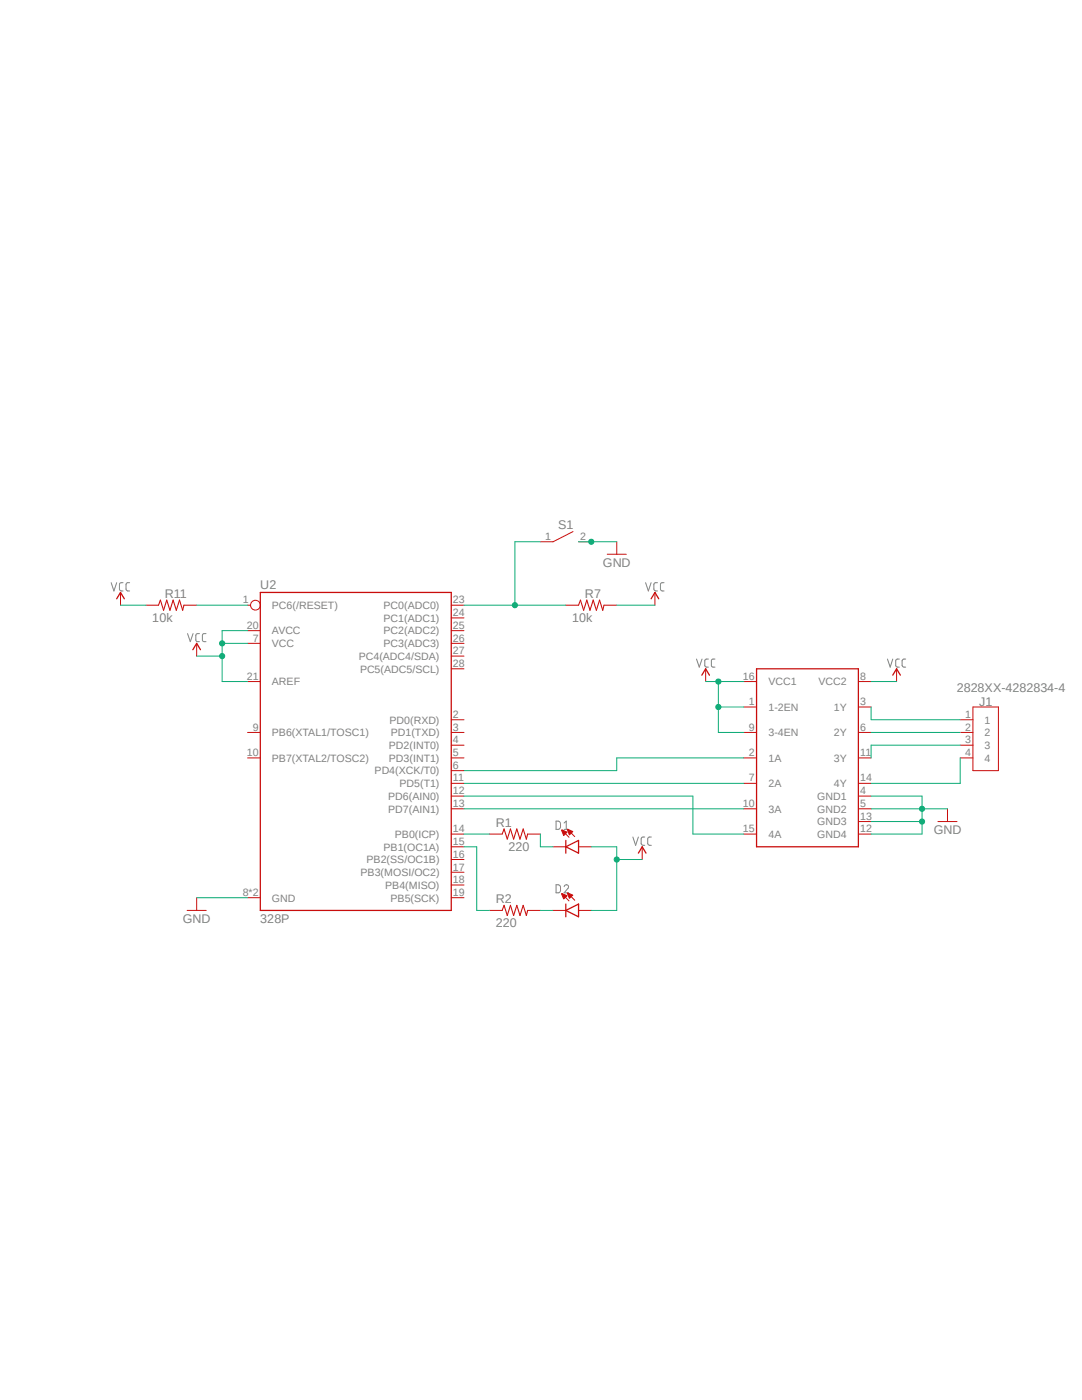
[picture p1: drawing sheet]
<svg xmlns="http://www.w3.org/2000/svg" width="216mm" height="279mm" viewBox="0 0 216 279" stroke-linecap="round" stroke-linejoin="round" font-family="sans-serif">
<path d="M21.5 103l191.9 87.4M213.4 103l-191.9 87.4" fill="none" stroke="#fff" stroke-width=".2"/>
<g fill="none" stroke="#808080" stroke-width=".2">
<path d="M22.2 116.3l.5 1.6 .6-1.6M24.6 116.3h-.6l-.2 .4 .1 1 .3 .2h.4M25.9 116.3h-.6l-.2 .4 .1 1 .3 .2h.4M128.8 116.3l.6 1.6 .5-1.6M131.2 116.3h-.6l-.1 .4v1l.4 .2h.3M132.5 116.3h-.5l-.2 .4v1l.3 .2h.4M37.4 126.4l.6 1.7 .5-1.7M39.8 126.4l-.6 .1-.1 .3v1.1l.7 .2M41.1 126.4l-.5 .1-.2 .3v1.1l.7 .2M139 131.5l.5 1.6 .6-1.6M141.4 131.5l-.6 .1-.2 .3 .1 1.1 .7 .1M142.7 131.5l-.6 .1-.2 .3 .1 1.1 .7 .1"/>
<path d="M177.1 131.5l.5 1.6 .5-1.6M179.5 131.5l-.6 .1-.2 .3 .1 1.1 .7 .1M180.7 131.5l-.5 .1-.2 .3 .1 1.1 .6 .1M111 163.9h.4l.4 .2v1l-.2 .3-.6 .1zM111 176.6h.4l.4 .2v1l-.2 .3-.6 .1zM112.6 177a.44 .44 0 0 1 .6-.4 .44 .44 0 0 1 .1 .7l-.7 .9h.9M112.6 165.5h.9M112.6 164.3l.4-.4v1.6M126.3 167l.5 1.7 .6-1.7M128.7 167l-.6 .1-.2 .3 .1 1.1 .3 .2h.4M130 167l-.6 .1-.2 .3 .1 1.1 .3 .2h.4"/>
</g>
<path d="M114.3 106.1l-3.9 2h-2.6M115.4 108.1h2.6M121.2 110.6h3.8M123.1 108.1v2.5M130.7 118.2v2.6M112.9 120.8h2.5M120.5 120.8h2.6M110.4 169h2.5M112.1 165.7l1.4 1.4M113.3 165.6l1.4 1.4M115.4 169h2.6" fill="none" stroke="#c90d0c" stroke-width=".2"/>
<path d="M115.4 120.8l.4-1 .7 2 .6-2 .6 2 .7-2 .6 2 .6-2 .7 2 .2-1" fill="none" stroke="#c90d0c" stroke-width=".21"/>
<path d="M129.9 119.5l.8-1.3 .7 1.3M112.9 169l2.5-1.3v2.6zM112.9 167.7v2.6" fill="none" stroke="#c90d0c" stroke-width=".25"/>
<path d="M113.2 165.5l1.1 .4-.7 .7z" fill-rule="evenodd" fill="#c90d0c"/>
<path d="M113.2 165.5l1.1 .4-.7 .7z" fill="none" stroke="#c90d0c" stroke-width=".2"/>
<path d="M112.1 165.6l1.1 .5-.7 .7z" fill-rule="evenodd" fill="#c90d0c"/>
<path d="M112.1 165.6l1.1 .5-.7 .7zM112.1 178.4l1.4 1.4M113.3 178.3l1.4 1.4M110.4 181.7h2.5M115.4 181.7h2.6" fill="none" stroke="#c90d0c" stroke-width=".2"/>
<path d="M112.9 181.7l2.5-1.3v2.6zM112.9 180.4v2.6" fill="none" stroke="#c90d0c" stroke-width=".25"/>
<path d="M113.2 178.2l1.1 .4-.7 .7z" fill-rule="evenodd" fill="#c90d0c"/>
<path d="M113.2 178.2l1.1 .4-.7 .7z" fill="none" stroke="#c90d0c" stroke-width=".2"/>
<path d="M112.1 178.3l1.1 .5-.7 .6z" fill-rule="evenodd" fill="#c90d0c"/>
<g fill="none" stroke="#c90d0c" stroke-width=".2">
<path d="M24 118.2v2.6M29.1 120.8h2.5M36.7 120.8h2.5M39.2 128.4v2.5M49.4 128.4h2.5M49.4 136h2.5M49.4 125.9h2.5M49.4 120.8h.6M90 128.4h2.6M90 125.9h2.6M90 133.5h2.6M90 130.9h2.6"/>
<path d="M90 123.3h2.6M90 120.8h2.6M140.8 133.5v2.5M148.4 136h2.6M171.3 136h2.5M178.9 133.5v2.5M49.4 151.3h2.5M49.4 146.2h2.5M90 151.3h2.6M90 146.2h2.6M90 158.9h2.6M90 156.3h2.6"/>
<path d="M90 153.8h2.6M90 148.7h2.6M90 143.6h2.6M148.4 151.3h2.6M148.4 146.2h2.6M148.4 156.3h2.6M148.4 141.1h2.6M171.3 151.3h2.5M171.3 146.2h2.5M171.3 158.9h2.5M171.3 156.3h2.5M171.3 141.1h2.5"/>
<path d="M191.6 151.3h2.5M191.6 146.2h2.5M191.6 148.7h2.5M191.6 143.6h2.5M194.1 141.1h5.1v12.7h-5.1zM39.2 179.2v2.5M49.4 179.2h2.5M90 166.5h2.6M90 179.2h2.6M90 176.6h2.6M90 174.1h2.6M90 171.5h2.6"/>
<path d="M90 169h2.6M90 161.4h2.6M97.7 166.5h2.5M105.3 166.5h2.5M112.1 178.3l1.1 .5-.7 .6zM128.1 169v2.5M148.4 166.5h2.6M148.4 161.4h2.6M171.3 166.5h2.5M171.3 161.4h2.5M171.3 164h2.5M187.2 164h3.8"/>
<path d="M189.1 161.4v2.6M37.3 181.7h3.8M97.7 181.7h2.5M105.3 181.7h2.5"/>
<circle cx="51" cy="120.8" r=".98"/>
</g>
<path d="M31.6 120.8l.4-1 .6 2 .7-2 .6 2 .6-2 .7 2 .6-2 .6 2 .3-1M100.2 166.5l.4-1.1 .6 2.1 .7-2.1 .6 2.1 .6-2.1 .7 2.1 .6-2.1 .6 2.1 .3-1M100.2 181.7l.4-1 .6 2 .7-2 .6 2 .6-2 .7 2 .6-2 .6 2 .3-1" fill="none" stroke="#c90d0c" stroke-width=".21"/>
<path d="M23.3 119.5l.7-1.3 .8 1.3M51.9 118.2h38.1v63.5h-38.1zM38.5 129.7l.7-1.3 .8 1.3M140 134.7l.8-1.2 .8 1.2M151 133.5h20.3v35.5h-20.3zM178.1 134.7l.8-1.2 .8 1.2M127.4 170.3l.7-1.3 .8 1.3" fill="none" stroke="#c90d0c" stroke-width=".25"/>
<path d="M24 120.8h5.1M44.3 128.4h5.1M49.4 125.9h-5.1v5h-5.1M123.1 120.8h7.6" fill="none" stroke="#0dab76" stroke-width=".2"/>
<circle cx="44.3" cy="128.4" r=".51" fill="#0dab76"/>
<g fill="none" stroke="#0dab76" stroke-width=".2">
<path d="M44.3 130.9v5.1h5.1"/>
<circle cx="44.3" cy="128.4" r=".51"/>
</g>
<circle cx="44.3" cy="130.9" r=".51" fill="#0dab76"/>
<g fill="none" stroke="#0dab76" stroke-width=".2">
<path d="M118 169h5.1v12.7h-5.1M123.1 171.5h5"/>
<circle cx="44.3" cy="130.9" r=".51"/>
</g>
<circle cx="123.1" cy="171.5" r=".51" fill="#0dab76"/>
<g fill="none" stroke="#0dab76" stroke-width=".2">
<path d="M140.8 136h7.6M143.3 136v5.1h5.1"/>
<circle cx="123.1" cy="171.5" r=".51"/>
</g>
<circle cx="143.3" cy="136" r=".51" fill="#0dab76"/>
<g fill="none" stroke="#0dab76" stroke-width=".2">
<path d="M143.3 141.1v5.1h5.1"/>
<circle cx="143.3" cy="136" r=".51"/>
</g>
<circle cx="143.3" cy="141.1" r=".51" fill="#0dab76"/>
<g fill="none" stroke="#0dab76" stroke-width=".2">
<path d="M107.8 108.1h-5.1v12.7M92.6 120.8h20.3M173.8 136h5.1"/>
<circle cx="143.3" cy="141.1" r=".51"/>
</g>
<circle cx="102.7" cy="120.8" r=".51" fill="#0dab76"/>
<g fill="none" stroke="#0dab76" stroke-width=".2">
<path d="M115.4 108.1h7.7"/>
<circle cx="102.7" cy="120.8" r=".51"/>
</g>
<circle cx="118" cy="108.1" r=".51" fill="#0dab76"/>
<g fill="none" stroke="#0dab76" stroke-width=".2">
<path d="M173.8 158.9h10.2v7.6h-10.2M39.2 179.2h10.2M173.8 161.4h15.3M173.8 164h10.2"/>
<circle cx="118" cy="108.1" r=".51"/>
</g>
<circle cx="184" cy="161.4" r=".51" fill="#0dab76"/>
<circle cx="184" cy="161.4" r=".51" fill="none" stroke="#0dab76" stroke-width=".2"/>
<circle cx="184" cy="164" r=".51" fill="#0dab76"/>
<g fill="none" stroke="#0dab76" stroke-width=".2">
<path d="M39.2 120.8h10.2M92.6 158.9h45.7v7.6h10.1M92.6 156.3h55.8M148.4 151.3h-25.3v2.5h-30.5M173.8 146.2h17.8M173.8 141.1v2.5h17.8M191.6 148.7h-17.8v2.6M191.6 151.3v5h-17.8M92.6 166.5h5.1M92.6 169h2.5v12.7h2.6M92.6 161.4h55.8M107.8 166.5v2.5h2.6"/>
<path d="M107.8 181.7h2.6"/>
<circle cx="184" cy="164" r=".51"/>
</g>
<g font-size="2.5" fill="#808080">
<text x="111.4" y="105.6">S1</text>
<text x="120.3" y="113.2">GND</text>
<text x="32.9" y="119.3">R11</text>
<text x="51.9" y="117.5">U2</text>
<text x="116.7" y="119.3">R7</text>
<text x="30.4" y="124.1">10k</text>
<text x="114.2" y="124.1">10k</text>
<text x="190.9" y="138.1">2828XX-4282834-4</text>
<text x="195.4" y="140.8">J1</text>
<text x="98.9" y="165">R1</text>
<text x="186.3" y="166.5">GND</text>
<text x="101.5" y="169.8">220</text>
<text x="36.5" y="184.2">GND</text>
<text x="51.9" y="184.2">328P</text>
<text x="98.9" y="185">220</text>
<text x="98.9" y="180.2">R2</text>
</g>
<g font-size="2.1" fill="#808080">
<text x="108.8" y="107.7">1</text>
<text x="115.8" y="107.7">2</text>
<text x="48.4" y="120.4">1</text>
<text x="49.2" y="125.5">20</text>
<text x="54.3" y="121.5">PC6(/RESET)</text>
<text x="76.5" y="124.1">PC1(ADC1)</text>
<text x="76.5" y="121.5">PC0(ADC0)</text>
<text x="90.4" y="125.5">25</text>
<text x="90.4" y="123">24</text>
<text x="90.4" y="120.4">23</text>
<text x="50.4" y="128.1">7</text>
<text x="54.3" y="129.2">VCC</text>
<text x="54.3" y="126.6">AVCC</text>
<text x="71.6" y="131.7">PC4(ADC4/SDA)</text>
<text x="76.5" y="129.2">PC3(ADC3)</text>
<text x="76.5" y="126.6">PC2(ADC2)</text>
<text x="90.4" y="130.6">27</text>
<text x="90.4" y="128.1">26</text>
<text x="49.2" y="135.7">21</text>
<text x="54.3" y="136.8">AREF</text>
<text x="71.8" y="134.2">PC5(ADC5/SCL)</text>
<text x="90.4" y="133.1">28</text>
<text x="148.3" y="135.7">16</text>
<text x="153.3" y="136.8">VCC1</text>
<text x="163.3" y="136.8">VCC2</text>
<text x="171.7" y="135.7">8</text>
<text x="90.4" y="143.3">2</text>
<text x="149.4" y="140.8">1</text>
<text x="153.3" y="141.9">1-2EN</text>
<text x="166.4" y="141.9">1Y</text>
<text x="171.7" y="140.8">3</text>
<text x="192.6" y="143.3">1</text>
<text x="50.4" y="145.8">9</text>
<text x="54.3" y="146.9">PB6(XTAL1/TOSC1)</text>
<text x="77.6" y="149.5">PD2(INT0)</text>
<text x="77.7" y="144.4">PD0(RXD)</text>
<text x="78" y="146.9">PD1(TXD)</text>
<text x="90.4" y="148.3">4</text>
<text x="90.4" y="145.8">3</text>
<text x="149.4" y="145.8">9</text>
<text x="153.3" y="146.9">3-4EN</text>
<text x="166.4" y="146.9">2Y</text>
<text x="171.7" y="145.8">6</text>
<text x="192.6" y="145.8">2</text>
<text x="192.6" y="148.3">3</text>
<text x="196.5" y="144.4">1</text>
<text x="196.5" y="146.9">2</text>
<text x="196.5" y="149.5">3</text>
<text x="49.2" y="150.9">10</text>
<text x="54.3" y="152">PB7(XTAL2/TOSC2)</text>
<text x="74.8" y="154.6">PD4(XCK/T0)</text>
<text x="77.6" y="152">PD3(INT1)</text>
<text x="90.4" y="156">11</text>
<text x="90.4" y="153.4">6</text>
<text x="90.4" y="150.9">5</text>
<text x="149.4" y="150.9">2</text>
<text x="149.4" y="156">7</text>
<text x="153.3" y="152">1A</text>
<text x="166.4" y="152">3Y</text>
<text x="171.7" y="156">14</text>
<text x="171.7" y="150.9">11</text>
<text x="192.6" y="150.9">4</text>
<text x="196.5" y="152">4</text>
<text x="77.5" y="159.6">PD6(AIN0)</text>
<text x="79.7" y="157.1">PD5(T1)</text>
<text x="90.4" y="161">13</text>
<text x="90.4" y="158.5">12</text>
<text x="148.3" y="161">10</text>
<text x="153.3" y="157.1">2A</text>
<text x="163.1" y="159.6">GND1</text>
<text x="166.4" y="157.1">4Y</text>
<text x="171.7" y="158.5">4</text>
<text x="171.7" y="161">5</text>
<text x="77.5" y="162.2">PD7(AIN1)</text>
<text x="78.8" y="167.3">PB0(ICP)</text>
<text x="90.4" y="166.1">14</text>
<text x="148.3" y="166.1">15</text>
<text x="153.3" y="167.2">4A</text>
<text x="153.3" y="162.2">3A</text>
<text x="163.1" y="162.2">GND2</text>
<text x="163.1" y="164.7">GND3</text>
<text x="163.1" y="167.3">GND4</text>
<text x="171.7" y="163.6">13</text>
<text x="171.7" y="166.1">12</text>
<text x="73.2" y="172.3">PB2(SS/OC1B)</text>
<text x="76.5" y="169.8">PB1(OC1A)</text>
<text x="90.4" y="173.7">17</text>
<text x="90.4" y="171.2">16</text>
<text x="90.4" y="168.7">15</text>
<text x="48.4" y="178.8">8*2</text>
<text x="54.3" y="179.9">GND</text>
<text x="72" y="174.8">PB3(MOSI/OC2)</text>
<text x="76.9" y="177.4">PB4(MISO)</text>
<text x="77.9" y="179.9">PB5(SCK)</text>
<text x="90.4" y="178.8">19</text>
<text x="90.4" y="176.3">18</text>
</g>
</svg>
